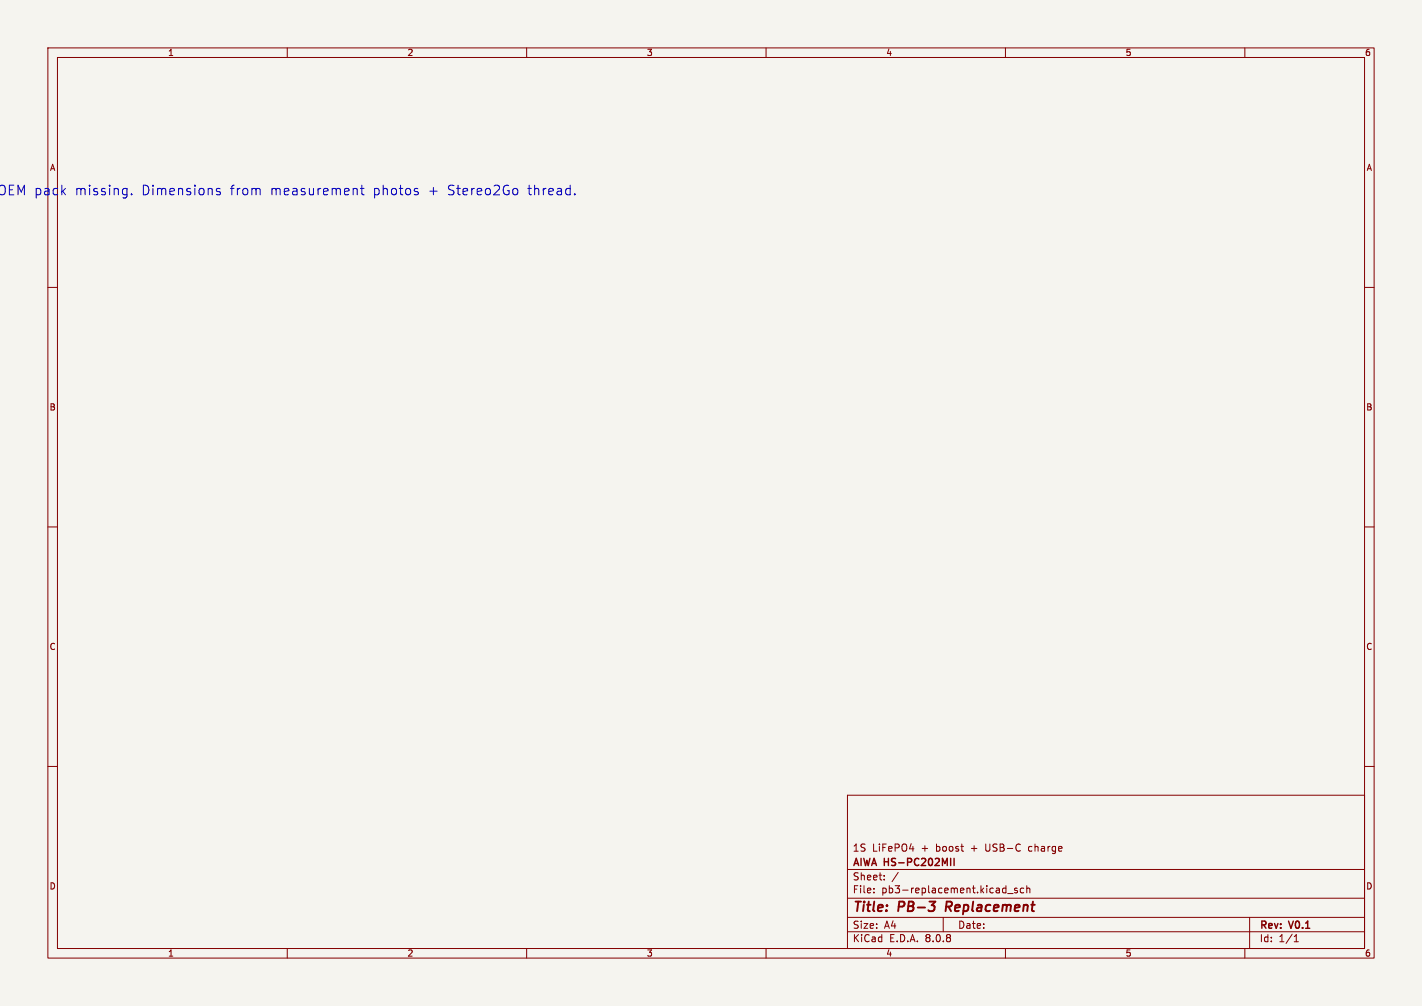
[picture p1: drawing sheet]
<svg xmlns="http://www.w3.org/2000/svg" width="297mm" height="210mm" viewBox="0 0 297 210" stroke-linecap="round" stroke-linejoin="round" font-family="sans-serif">
<path d="M0 0h297v210h-297z" fill="#f5f4ef" stroke="#f5f4ef" stroke-width=".21"/>
<g fill="none" stroke="#840000" stroke-width=".21">
<path d="M10 10h277v190h-277zM12 12h273v186h-273zM60 10v2M110 10v2M160 10v2M210 10v2M260 10v2M10 60h2M285 60h2M10 110h2M285 110h2M10 160h2"/>
<path d="M177 166h108v32h-108zM285 160h2M60 198v2M110 198v2M160 198v2M177 194.5h108M177 191.5h108M177 187.5h108M177 181.5h108M182.5 186.3v.1M182.5 185.5v.1M184.7 183.6v.1"/>
<path d="M184.7 182.8v.1M187.6 182.1l-1.3 2M197 191.5v3M210 198v2M210.5 186.5h1.1M212.5 185.5l-.4-.1-.2 .2 .1 .2 .5 .2v.3h-.6M213.8 185.5l-.4-.1-.3 .3 .1 .6h.6M214.5 185.5l.2-.1 .3 .1 .1 .9M214.5 184.9v1.5M260 198v2M261 191.5v6.5M270.3 196.6h.9"/>
<path d="M270.3 195.5l.4-.4v1.5"/>
</g>
<path d="M194.1 188.2h1.3l-.8 .8M195.1 189.1l.1 .3-.2 .6M197.7 188.2l-.2 2" fill="none" stroke="#840000" stroke-width=".4"/>
<path d="M198.6 179.2v1.5M199.3 179.2v1.5" fill="none" stroke="#840000" stroke-width=".3"/>
<path d="M45.3 39.9l.5 .1 .2 .3v.3l-.6 .1M45.3 39.4h.7M75.3 39.3h.7M75.6 38.7v1.7l.1 .2 .3 .1M27.5 40.5v.2" fill="none" stroke="#0000c2" stroke-width=".21"/>
<g font-size="2.8" fill="#0000c2">
<text x="-.3" y="41">OEM pack</text>
<text x="16" y="41">missing.</text>
<text x="30" y="41">Dimensions</text>
<text x="48.5" y="41">from</text>
<text x="56.9" y="41">measurement</text>
<text x="78.4" y="41">photos</text>
<text x="90" y="41">+</text>
<text x="94.1" y="41">Stereo2Go</text>
<text x="110.9" y="41">thread.</text>
</g>
<g font-size="2.8" fill="#840000">
<text x="178" y="190.9">Title:</text>
<text x="187.7" y="190.9">PB-3</text>
<text x="198.4" y="190.9">Replacement</text>
</g>
<g font-size="2.1" fill="#840000">
<text x="178" y="178">1S</text>
<text x="182.2" y="178">LiFePO4</text>
<text x="192.5" y="178">+</text>
<text x="195.6" y="178">boost</text>
<text x="203.1" y="178">+</text>
<text x="206.2" y="178">USB-C</text>
<text x="215.4" y="178">charge</text>
<text x="178" y="184">Sheet:</text>
<text x="178" y="181.2">AIWA HS-PC202MII</text>
<text x="178" y="186.7">File:</text>
<text x="184.1" y="186.7">pb3-replacement.kicad_sch</text>
<text x="178" y="196.9">KiCad</text>
<text x="178" y="194.1">Size:</text>
<text x="184.7" y="194.1">A4</text>
<text x="185.7" y="196.9">E.D.A.</text>
<text x="193.3" y="196.9">8.0.8</text>
<text x="200" y="194.1">Date:</text>
<text x="263" y="194.3">Rev:</text>
<text x="263" y="196.9">Id:</text>
<text x="267.1" y="196.9">1/1</text>
<text x="269.4" y="194.3">V0.1</text>
</g>
<g font-size="1.8" fill="#840000">
<text x="35" y="11.9">1</text>
<text x="85" y="11.9">2</text>
<text x="135" y="11.9">3</text>
<text x="185" y="11.9">4</text>
<text x="235" y="11.9">5</text>
<text x="285" y="11.9">6</text>
<text x="10.3" y="35.9">A</text>
<text x="285.3" y="35.9">A</text>
<text x="10.3" y="85.9">B</text>
<text x="285.3" y="85.9">B</text>
<text x="10.3" y="135.9">C</text>
<text x="285.3" y="135.9">C</text>
<text x="10.3" y="185.9">D</text>
<text x="285.3" y="185.9">D</text>
<text x="35" y="199.9">1</text>
<text x="85" y="199.9">2</text>
<text x="135" y="199.9">3</text>
<text x="185" y="199.9">4</text>
<text x="235" y="199.9">5</text>
<text x="285" y="199.9">6</text>
</g>
</svg>
